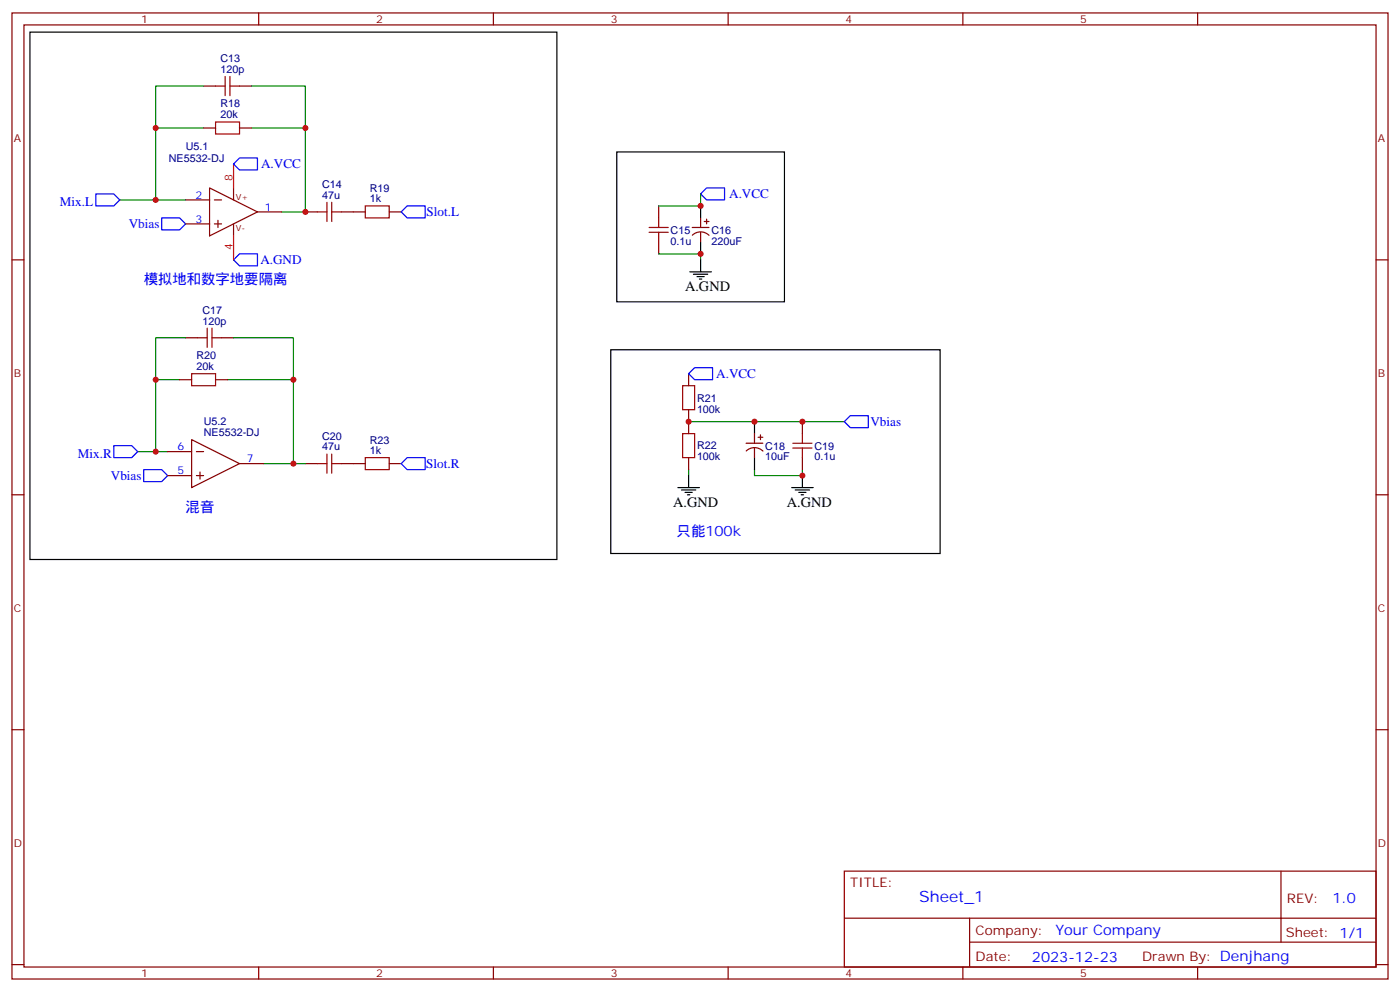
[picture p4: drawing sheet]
<svg xmlns="http://www.w3.org/2000/svg" width="412mm" height="292mm" viewBox="0 0 412 292" stroke-linecap="round" stroke-linejoin="round" font-family="sans-serif">
<g fill="none" stroke="#870000" stroke-width=".35">
<path d="M3.5 3.8h405.4v284.3h-405.4zM7.1 7.3h398.2v277.3h-398.2zM76.2 3.8v3.5M145.3 3.8v3.5M214.5 3.8v3.5M283.6 3.8v3.5M352.8 3.8v3.5M60 25.3h3.5M60 37.7h3.5M70.6 25.3h3.5M70.6 37.7h3.5M54.7 58.8h7"/>
<path d="M61.7 55.3l14.1 7.1-14.1 7zM63.1 58.8h2.2M68.8 55.3v3.5M3.5 76.5h3.6M54.7 65.9h7M63.1 65.9h2.2M64.2 64.8v2.2M68.8 65.9v3.5M75.8 62.4h7.1M90 62.4h3.5M100.5 62.4h7.1M114.7 62.4h3.5"/>
<path d="M194 60.6v3.5M194 71.2v3.5M203.9 67h4.9M203.9 69.2a3.5 3.5 0 0 1 5 .1M206.4 64.1v2.9M206.4 68.4v2.8M207.4 65.2h1.4M208.1 64.5v1.4M405.3 76.5h3.6M54.7 99.4h3.5M65.3 99.4h3.5M52.9 111.8h3.5"/>
<path d="M63.5 111.8h3.5M202.8 110v3.5M49.4 132.9h7M49.4 140h7M56.4 129.4l14.2 7.1-14.2 7zM57.9 132.9h2.1M57.9 140h2.1M58.9 138.9v2.1M70.6 136.5h7M90 136.5h3.5M100.5 136.5h7.1M114.7 136.5h3.5"/>
<path d="M202.8 120.6v7M202.8 134.7v3.5M219.8 130.5h4.9M219.8 132.7a3.5 3.5 0 0 1 4.9 .1M222.2 127.6v2.9M222.2 131.9v2.8M223.3 128.7h1.4M224 128v1.4M236.4 124.1v3.5M236.4 134.7v3.5M3.5 145.6h3.6M405.3 145.6h3.6"/>
<path d="M3.5 214.8h3.6M405.3 214.8h3.6M248.7 256.4h156.6v28.2h-156.6zM377.3 256.4v20.9M248.7 270.2h156.5M285.6 277.3h119.6M285.6 270.2v14.2M3.5 283.9h3.6M76.2 284.6v3.5M145.3 284.6v3.5M214.5 284.6v3.5M283.6 284.6v3.5"/>
<path d="M352.8 284.6v3.5M405.3 283.9h3.6"/>
</g>
<g fill="none" stroke="#000" stroke-width=".35">
<path d="M8.8 9.5h155.2v155.2h-155.2zM181.7 44.7h49.4v44.1h-49.4zM206.4 60.6v3.5M206.4 71.2v3.5M206.4 76.5v3.5M203.2 80h6.3M204.3 80.7h4.2M205.3 81.4h2.1M206 82.1h.7M179.9 102.9h97v60h-97zM202.8 140v3.5M222.2 124.1v3.5"/>
<path d="M222.2 134.7v3.5M236.4 140v3.5M199.7 143.5h6.3M200.7 144.2h4.3M201.8 144.9h2.1M202.5 145.6h.7M233.2 143.5h6.3M234.2 144.2h4.3M235.3 144.9h2.1M236 145.6h.7"/>
</g>
<path d="M28.2 57.1h5.3l1.8 1.7-1.8 1.8h-5.3zM70.6 46.5h5.2v3.5h-5.2l-1.8-1.7zM208.1 55.3h5.3v3.5h-5.3l-1.7-1.7zM47.6 64.1h5.3l1.8 1.8-1.8 1.8h-5.3zM68.8 76.5l1.8-1.8h5.2v3.5h-5.2zM119.9 60.6h5.3v3.5h-5.3l-1.7-1.7zM204.6 108.2h5.3v3.6h-5.3l-1.8-1.8zM33.5 131.2h5.3l1.8 1.7-1.8 1.8h-5.3zM42.3 138.2h5.3l1.8 1.8-1.8 1.7h-5.3zM119.9 134.7h5.3v3.5h-5.3l-1.7-1.7zM250.5 122.3h5.3v3.6h-5.3l-1.8-1.8z" fill="none" stroke="#00f" stroke-width=".35"/>
<g fill="none" stroke="#a10000" stroke-width=".35">
<path d="M63.5 35.9h7.1v3.5h-7.1zM63.5 25.3h2.8M66.3 22.5v5.7M67.7 25.3h2.9M67.7 22.5v5.7M96.3 59.5v5.7M97.7 59.5v5.7M93.5 62.4h2.8M97.7 62.4h2.8M107.6 60.6h7.1v3.5h-7.1zM191.2 68.4h5.6M191.2 67h5.6"/>
<path d="M194 64.1v2.9M194 68.4v2.8M58.2 99.4h2.8M61 96.6v5.6M62.4 99.4h2.9M62.4 96.6v5.6M56.4 110h7.1v3.5h-7.1zM201.1 113.5h3.5v7.1h-3.5zM93.5 136.5h2.8M96.3 133.6v5.7M97.7 136.5h2.8M97.7 133.6v5.7"/>
<path d="M107.6 134.7h7.1v3.5h-7.1zM201.1 127.6h3.5v7.1h-3.5zM233.5 131.9h5.7M233.5 130.5h5.7M236.4 127.6v2.9M236.4 131.9v2.8"/>
</g>
<g fill="none" stroke="#008700" stroke-width=".35">
<path d="M60 37.7h-14.1v21.1M60 25.3h-14.1v12.4M74.1 37.7h15.9v24.7h-7.1M74.1 25.3h15.9v12.4M35.3 58.8h19.4M206.4 57.1v3.5h-12.4M194 74.7h12.4v1.8M54.7 99.4h-8.8v12.4M68.8 99.4h17.6v12.4M52.9 111.8h-7v21.1M67 111.8h19.4v24.7h-8.8M40.6 132.9h8.8"/>
<path d="M86.4 136.5h3.6M202.8 124.1h45.9M202.8 138.2v1.8M222.2 138.2v1.8h14.2v-1.8"/>
</g>
<path d="M68.8 48.3v7M68.8 69.4v7.1" fill="none" stroke="#f00" stroke-width=".35"/>
<g fill="#c00">
<circle cx="206.4" cy="60.6" r=".88"/>
<circle cx="206.4" cy="74.7" r=".88"/>
<circle cx="90" cy="62.4" r=".88"/>
<circle cx="86.4" cy="136.5" r=".88"/>
<circle cx="90" cy="37.7" r=".88"/>
<circle cx="86.4" cy="111.8" r=".88"/>
<circle cx="45.9" cy="58.8" r=".88"/>
<circle cx="45.9" cy="37.7" r=".88"/>
<circle cx="45.9" cy="132.9" r=".88"/>
<circle cx="45.9" cy="111.8" r=".88"/>
<circle cx="236.4" cy="124.1" r=".88"/>
<circle cx="236.4" cy="140" r=".88"/>
<circle cx="202.8" cy="124.1" r=".88"/>
<circle cx="222.3" cy="124.1" r=".88"/>
</g>
<text font-size="4.6" fill="#00f" x="270.8" y="265.4">Sheet_1</text>
<g font-size="4.2" fill="#00f">
<text x="42.3" y="83.5">模拟地和数字地要隔离</text>
<text x="54.7" y="150.6">混音</text>
<text x="199.3" y="157.6">只能100k</text>
<text x="392.5" y="265.7">1.0</text>
<text x="310.9" y="275.2">Your Company</text>
<text x="304" y="283">2023-12-23</text>
</g>
<g font-size="4.2">
<text x="201.8" y="85.7">A.GND</text>
<text x="198.3" y="149.2">A.GND</text>
<text x="231.8" y="149.2">A.GND</text>
</g>
<g font-size="3.9" fill="#00f">
<text x="76.9" y="49.5">A.VCC</text>
<text x="214.8" y="58.4">A.VCC</text>
<text x="17.6" y="60.6">Mix.L</text>
<text x="125.7" y="63.6">Slot.L</text>
<text x="37.9" y="67.2">Vbias</text>
<text x="76.7" y="77.8">A.GND</text>
<text x="211" y="111.3">A.VCC</text>
<text x="256.4" y="125.4">Vbias</text>
<text x="22.9" y="134.7">Mix.R</text>
<text x="125.6" y="137.7">Slot.R</text>
<text x="32.7" y="141.2">Vbias</text>
</g>
<g font-size="3.9" fill="#800">
<text x="250.5" y="261">TITLE:</text>
<text x="379.1" y="265.7">REV:</text>
<text x="287.4" y="275.2">Company:</text>
<text x="378.7" y="275.8">Sheet: 1/1</text>
<text x="287.4" y="282.9">Date:</text>
<text x="336.4" y="282.9">Drawn By: Denjhang</text>
</g>
<g font-size="3.2" fill="#800">
<text x="41.6" y="6.8">1</text>
<text x="110.8" y="6.8">2</text>
<text x="179.9" y="6.8">3</text>
<text x="249.1" y="6.8">4</text>
<text x="318.2" y="6.8">5</text>
<text x="4.1" y="41.9">A</text>
<text x="405.9" y="41.9">A</text>
<text x="4.1" y="111.1">B</text>
<text x="405.9" y="111.1">B</text>
<text x="4.1" y="180.2">C</text>
<text x="405.9" y="180.2">C</text>
<text x="4.1" y="249.3">D</text>
<text x="405.9" y="249.3">D</text>
<text x="41.6" y="287.6">1</text>
<text x="110.8" y="287.6">2</text>
<text x="179.9" y="287.6">3</text>
<text x="249.1" y="287.6">4</text>
<text x="318.2" y="287.6">5</text>
</g>
<g font-size="3.2" fill="#000080">
<text x="64.9" y="21.4">120p</text>
<text x="64.9" y="18.3">C13</text>
<text x="64.9" y="34.9">20k</text>
<text x="64.9" y="31.6">R18</text>
<text x="49.7" y="47.6">NE5532-DJ</text>
<text x="54.7" y="44.1">U5.1</text>
<text x="94.9" y="58.5">47u</text>
<text x="94.9" y="55.3">C14</text>
<text x="108.9" y="59.5">1k</text>
<text x="108.9" y="56.5">R19</text>
<text x="197.6" y="72">0.1u</text>
<text x="197.6" y="68.8">C15</text>
<text x="209.6" y="72">220uF</text>
<text x="209.6" y="68.8">C16</text>
<text x="59.6" y="95.5">120p</text>
<text x="59.6" y="92.4">C17</text>
<text x="57.9" y="105.7">R20</text>
<text x="57.9" y="108.9">20k</text>
<text x="205.3" y="118.2">R21</text>
<text x="60" y="125.1">U5.2</text>
<text x="205.3" y="121.4">100k</text>
<text x="60" y="128.3">NE5532-DJ</text>
<text x="94.9" y="129.4">C20</text>
<text x="108.9" y="130.6">R23</text>
<text x="94.9" y="132.6">47u</text>
<text x="108.9" y="133.6">1k</text>
<text x="205.3" y="135.5">100k</text>
<text x="205.3" y="132.3">R22</text>
<text x="225.4" y="135.5">10uF</text>
<text x="225.4" y="132.3">C18</text>
<text x="239.9" y="135.5">0.1u</text>
<text x="239.9" y="132.3">C19</text>
</g>
<g font-size="3.2" fill="#f00">
<text x="68.4" y="53.2" transform="rotate(-90 68.4 53.2)">8</text>
<text x="68.4" y="73.6" transform="rotate(-90 68.4 73.6)">4</text>
</g>
<g font-size="3.2" fill="#00f">
<text x="57.6" y="58.5">2</text>
<text x="57.6" y="65.5">3</text>
<text x="78" y="62">1</text>
<text x="52.3" y="132.6">6</text>
<text x="72.7" y="136.1">7</text>
<text x="52.3" y="139.6">5</text>
</g>
<g font-size="2.5" fill="#800">
<text x="69.5" y="58.8">V+</text>
<text x="69.5" y="68">V-</text>
</g>
</svg>
